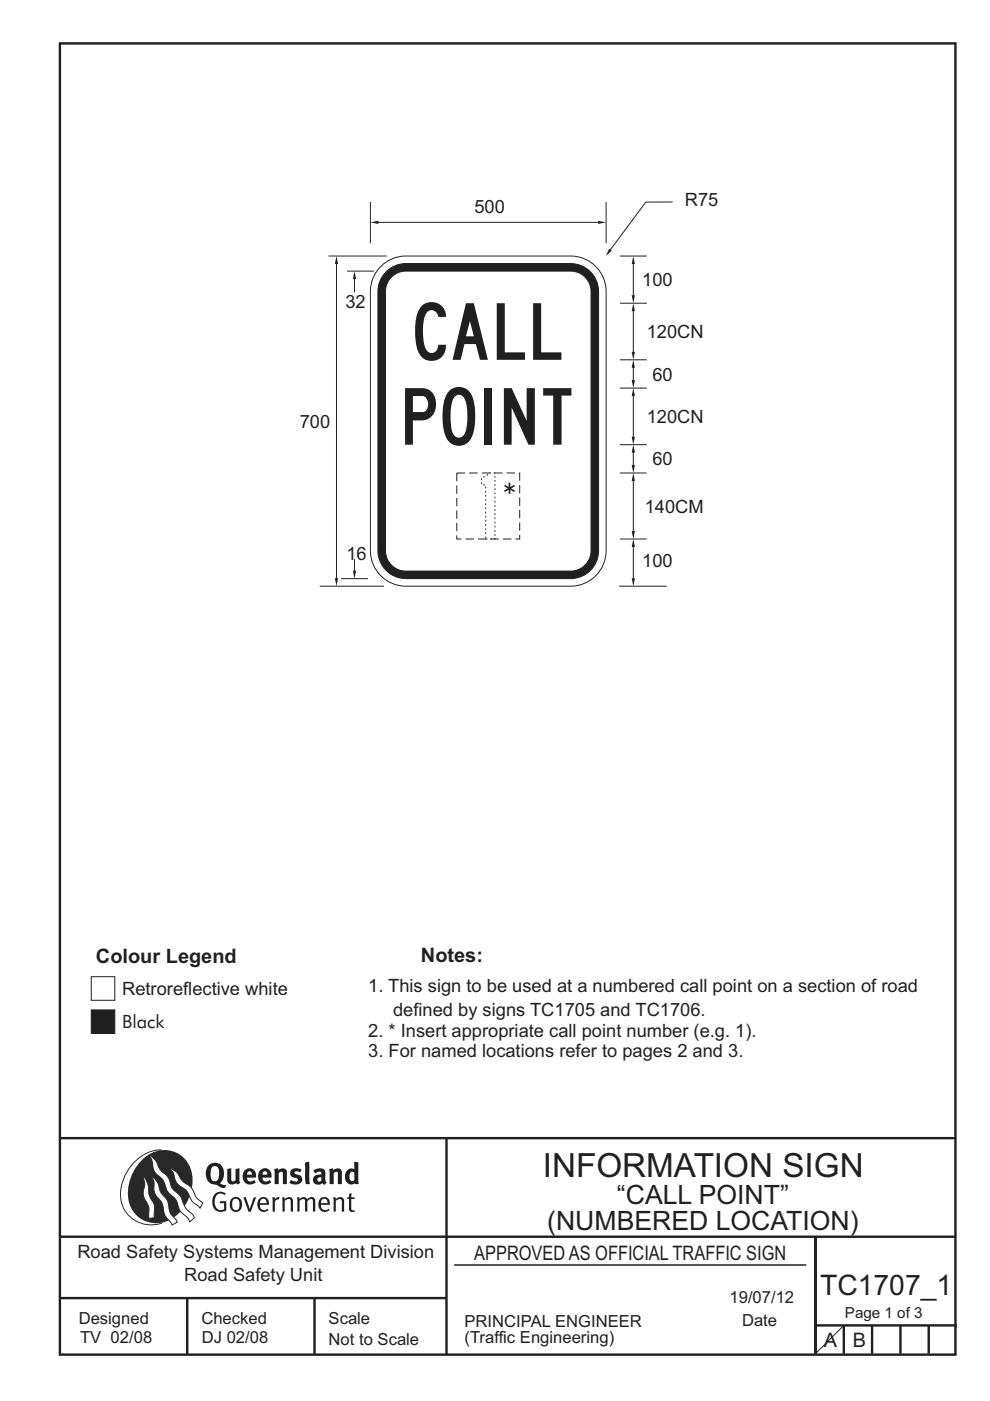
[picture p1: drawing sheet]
<svg xmlns="http://www.w3.org/2000/svg" width="210mm" height="297mm" viewBox="0 0 210 297" stroke-linecap="round" stroke-linejoin="round" font-family="sans-serif">
<g fill="none" stroke="#231f20" stroke-width=".51">
<path d="M12.7 9.2h190v278h-190zM12.7 241.3h189.9M94.7 241.4v45.8M12.7 262.2h190.1M12.7 275.2h82M39.7 275.2v12M66.7 275.2v12M173 262.2v24.8M173 281h30M179 281v6M185 281v6M191 281v6"/>
<path d="M197 281v6"/>
</g>
<path d="M96.4 268.2h74.6" fill="none" stroke="#231f20" stroke-width=".21"/>
<path d="M34.2 243.8a9.4 9.4 0 0 0-8.6 8.6 6.5 6.5 0 0 0 8.8 6.9" fill="none" stroke="#2b2824" stroke-width=".21"/>
<path d="M30.2 245.8a6.1 6.1 0 0 1 6.8-1.6 6.1 6.1 0 0 1 3.8 5.8 9.5 9.5 0 0 1-5.9 9.1 6 6 0 0 1-7.8-6.3 10.3 10.3 0 0 1 3.1-7z" fill-rule="evenodd" fill="#2b2824"/>
<g fill="#fff" stroke="#2b2824" stroke-width=".21">
<path d="M30.4 249.4a1.47 1.47 0 0 1 .8 1.2l.3 1.5a4.1 4.1 0 0 0 1.1 3l.2 1v2.1l-1.2 .1-.1-.9a3.9 3.9 0 0 0-.9-3.4 5.1 5.1 0 0 1 .1-2.8z" fill-rule="evenodd"/>
<path d="M36 247.7l.6 .3a4.2 4.2 0 0 1 1.9 2.2l1.1 .8a3.2 3.2 0 0 1 1.7 2.3l.6 .9 1.1 .9-.6 1-.4-.5a3.8 3.8 0 0 1-2-2.5 4.6 4.6 0 0 0-2-1.8 5.1 5.1 0 0 1-1.3-2.7z" fill-rule="evenodd"/>
<path d="M31.6 245a3.4 3.4 0 0 1 2.1 2.5l.7 1a3.3 3.3 0 0 1 1.7 2.5 5.2 5.2 0 0 0 2.1 2.5l.4 .7a5.2 5.2 0 0 0 2.3 3.3l.3 .7-.9 .9a3.2 3.2 0 0 0-1.6-1.9l-.7-.8a4.6 4.6 0 0 0-2.1-3.4 4 4 0 0 1-1.1-2.4 4 4 0 0 0-1.6-1.6 3.6 3.6 0 0 1-.9-2.7z" fill-rule="evenodd"/>
<path d="M32.2 249.5a1.2 1.2 0 0 1 1 .8l.4 .9a4.4 4.4 0 0 0 1.8 3.1l.3 .9a3.9 3.9 0 0 0 1.6 3.3l.3 .6-1.1 .6a3.5 3.5 0 0 0-1.3-1.7l-.3-.5a5.9 5.9 0 0 0-1-3.1 3.6 3.6 0 0 1-1.2-3.6z" fill-rule="evenodd"/>
</g>
<g fill="#231f20">
<path d="M45.6 253.1a1.74 1.74 0 0 1 2.3 0l-.2 .3a1.25 1.25 0 0 0-1.4-.2 1.25 1.25 0 0 0-.7 1.2 1.74 1.74 0 0 0 1.2 2.2l.7-.2v-1.3h-.8l-.1-.4h1.4v1.9a1.92 1.92 0 0 1-2.2 .1 1.92 1.92 0 0 1-.8-2.1l.3-1.1z" fill-rule="evenodd"/>
<path d="M49.4 254.5a.84 .84 0 0 1 1-.2 .84 .84 0 0 1 .4 1 .84 .84 0 0 1-.3 1.1 .84 .84 0 0 1-1-.1 2.32 2.32 0 0 1-.1-1.8zM49.1 254.2a1.93 1.93 0 0 0 .4 2.7 1.47 1.47 0 0 0 1.6-.5 1.47 1.47 0 0 0 .2-1.6 1.27 1.27 0 0 0-.9-1 1.27 1.27 0 0 0-1.3 .4z" fill-rule="evenodd"/>
<path d="M51.6 253.9l.5-.1 .9 2.6 .8-2.5h.5l-1.1 3h-.5z" fill-rule="evenodd"/>
<path d="M55.5 254.2a.72 .72 0 0 1 .8 .1 .72 .72 0 0 1 .2 .8h-1.4zM55.2 254a1.74 1.74 0 0 0 .6 3l1.1-.3 .1-.1-.2-.3a.96 .96 0 0 1-1.1 .2 .96 .96 0 0 1-.6-1h1.9a1.25 1.25 0 0 0-.4-1.4 1.25 1.25 0 0 0-1.4-.1z" fill-rule="evenodd"/>
<path d="M57.7 253.9l.5-.1 .1 .5 .5-.4 .5-.1-.2 .5a.67 .67 0 0 0-.8 .7v1.9h-.5z" fill-rule="evenodd"/>
<path d="M59.8 253.9l.5-.1 .1 .4a.93 .93 0 0 1 1-.4 .93 .93 0 0 1 .7 .8v2.3h-.4l-.1-2.5a.83 .83 0 0 0-1.2 .2v2.3h-.5z" fill-rule="evenodd"/>
<path d="M63 253.9l.4-.1 .2 .4a.87 .87 0 0 1 .8-.4 .87 .87 0 0 1 .7 .5l.1-.1a.89 .89 0 0 1 1-.4 .89 .89 0 0 1 .7 .8v2.3h-.5l-.1-2.6a.87 .87 0 0 0-1.1 .4v2.2h-.5l-.1-2.5a.8 .8 0 0 0-1.1 .2v2.3h-.4z" fill-rule="evenodd"/>
<path d="M68.4 254.2a.72 .72 0 0 1 .8 .1 .72 .72 0 0 1 .3 .8h-1.4zM68.1 254a1.74 1.74 0 0 0 .6 3l1.1-.3 .1-.1-.2-.3a.96 .96 0 0 1-1.1 .2 .96 .96 0 0 1-.5-1h1.9a1.25 1.25 0 0 0-.4-1.4 1.25 1.25 0 0 0-1.5-.1z" fill-rule="evenodd"/>
<path d="M70.6 253.9l.5-.1 .2 .4a.93 .93 0 0 1 1-.4 .93 .93 0 0 1 .7 .8v2.3h-.5l-.1-2.5a.83 .83 0 0 0-1.2 .2v2.3h-.4z" fill-rule="evenodd"/>
<path d="M74.1 253.1l.5-.1-.1 .9h.8l-.2 .3h-.6v2.2l.2 .2h.5v.3a.76 .76 0 0 1-1.2-.6v-2.1h-.4v-.3h.4z" fill-rule="evenodd"/>
<path d="M45.1 247.4l.4-.2a.95 .95 0 0 1 1 1.3v.4a1.13 1.13 0 0 1-1 1.5 1.39 1.39 0 0 1-.8-1.8l.1-.9zM44.4 246.9a2.61 2.61 0 0 0 .6 4.1l1 .3a1.66 1.66 0 0 0 1.7 .5l.3-.6h-.7l-.7-.3a2.7 2.7 0 0 0-.1-4.2 1.97 1.97 0 0 0-2.1 .2z" fill-rule="evenodd"/>
<path d="M48.2 247.8l.9-.1v2.5l.4 .3 .5-.3v-2.3l.8-.2v2.5l.2 .6-.6 .3-.3-.3a1.12 1.12 0 0 1-1.2 .2 1.12 1.12 0 0 1-.7-1z" fill-rule="evenodd"/>
<path d="M52.7 248.4h.5l.2 .7h-1zM51.8 248.3a1.74 1.74 0 0 0 .1 2.4 1.74 1.74 0 0 0 2.4 0l-.4-.5a.85 .85 0 0 1-.9 .3 .85 .85 0 0 1-.6-.8h1.9a1.47 1.47 0 0 0-.7-1.8 1.47 1.47 0 0 0-1.8 .4z" fill-rule="evenodd"/>
<path d="M55.9 248.4h.5l.3 .7h-1zM55.1 248.3a1.74 1.74 0 0 0 .1 2.4 1.74 1.74 0 0 0 2.3 0l-.3-.5a.85 .85 0 0 1-.9 .3 .85 .85 0 0 1-.6-.8h1.9a1.47 1.47 0 0 0-.7-1.8 1.47 1.47 0 0 0-1.8 .4z" fill-rule="evenodd"/>
<path d="M58.1 247.9l.8-.2 .2 .4a.99 .99 0 0 1 1.1-.4 .99 .99 0 0 1 .6 1v2.4h-.8v-2.5a.56 .56 0 0 0-.9 .1v2.4h-.9z" fill-rule="evenodd"/>
<path d="M61.7 248.1a1.97 1.97 0 0 1 2.3-.1l-.4 .5a.7 .7 0 0 0-1.1 .2l.4 .3a1.06 1.06 0 0 1 1.2 .9 1.06 1.06 0 0 1-.9 1.2 2.32 2.32 0 0 1-1.8-.3l.3-.6h.1a.86 .86 0 0 0 1.4 0 .85 .85 0 0 0-.9-.5 .94 .94 0 0 1-.6-1.6z" fill-rule="evenodd"/>
<path d="M67.4 249.8l.7-.2v.7l-.6 .2-.2-.4zM66.5 248.2l.4 .5a1.1 1.1 0 0 1 1.2-.2l.1 .5a1.27 1.27 0 0 0-1.4 .3 1.27 1.27 0 0 0-.3 1.3 1.24 1.24 0 0 0 1.9 .2l.4 .4 .5-.5a1.3 1.3 0 0 1-.3-1.4 1.22 1.22 0 0 0-.4-1.4 2.31 2.31 0 0 0-2.1 .3z" fill-rule="evenodd"/>
<path d="M69.8 247.9l.8-.2 .1 .4a.99 .99 0 0 1 1.1-.4 .99 .99 0 0 1 .7 1v2.4h-.8l-.1-2.5a.56 .56 0 0 0-.8 .1v2.4h-.9z" fill-rule="evenodd"/>
<path d="M74.4 248.5l.3-.1 .5 .2v1.6l-.7 .2a1.49 1.49 0 0 1-.1-1.9zM75.1 246.3l.1 1.6a1.43 1.43 0 0 0-1.5 .2 1.43 1.43 0 0 0-.5 1.5 1.33 1.33 0 0 0 .6 1.3 1.33 1.33 0 0 0 1.5 0v.2h.8l-.1-4.7z" fill-rule="evenodd"/>
<path d="M64.7 246.5l.9-.2 .1 4.8-.8-.1-.2-1.1z" fill-rule="evenodd"/>
</g>
<path d="M179 281l-6 6" fill="none" stroke="#231f20" stroke-width=".21"/>
<path d="M19.4 214.1h5v5h-5z" fill-rule="evenodd" fill="#231f20" stroke="#231f20" stroke-width=".21"/>
<path d="M19.4 207.1h5v5h-5z" fill-rule="evenodd" fill="#fff" stroke="#231f20" stroke-width=".21"/>
<path d="M113.5 95.1l2.1 1.3M114.6 94.5v2.4M115.6 95.1l-2.1 1.3" fill="none" stroke="#231f20" stroke-width=".35"/>
<path d="M134.3 115.8v6.9M131.3 124.3h10.1" fill="none" stroke="#231f20" stroke-width=".21"/>
<g fill="#231f20">
<path d="M134 122.6h.7l-.4 1.7z"/>
<path d="M134.3 114.3l.4 1.7h-.7z"/>
</g>
<path d="M103.6 112.7v-10.9" fill="none" stroke="#231f20" stroke-width=".21" stroke-dasharray=".9 .9" stroke-linecap="butt"/>
<g fill="#231f20">
<path d="M103.2 112.6h.7l-.3 1.7z"/>
<path d="M103.6 100.3l.3 1.7h-.7z"/>
</g>
<path d="M131.5 94.3h5.7M134.3 95.8v2.9M131.5 114.3h5.7" fill="none" stroke="#231f20" stroke-width=".21"/>
<g fill="#231f20">
<path d="M134 98.6h.7l-.4 1.7z"/>
<path d="M134.3 94.3l.4 1.7h-.7z"/>
</g>
<path d="M134.3 83.8v8.9" fill="none" stroke="#231f20" stroke-width=".21"/>
<g fill="#231f20">
<path d="M134 92.6h.7l-.4 1.7z"/>
<path d="M134.3 82.3l.4 1.7h-.7z"/>
</g>
<path d="M80.1 47.1h46.9" fill="none" stroke="#231f20" stroke-width=".21"/>
<g fill="#231f20">
<path d="M126.9 46.8l1.7 .3-1.7 .4z"/>
<path d="M78.6 47.1l1.7-.3v.7z"/>
</g>
<path d="M69.7 54.3h12.3M73.6 57.5h5.7M128.6 42.8v8.8M131.5 64.3h5.7M131.5 76.3h5.7M134.3 77.8v2.9M131.5 82.3h5.7M131.5 100.3h5.7M67.8 124.3h13.6" fill="none" stroke="#231f20" stroke-width=".21"/>
<g fill="#231f20">
<path d="M134.3 76.3l.4 1.7h-.7z"/>
<path d="M134 80.6h.7l-.4 1.7z"/>
</g>
<path d="M134.3 65.8v8.9" fill="none" stroke="#231f20" stroke-width=".21"/>
<g fill="#231f20">
<path d="M134 74.6h.7l-.4 1.7z"/>
<path d="M134.3 64.3l.4 1.7h-.7z"/>
</g>
<path d="M134.3 55.8v6.9" fill="none" stroke="#231f20" stroke-width=".21"/>
<g fill="#231f20">
<path d="M134 62.6h.7l-.4 1.7z"/>
<path d="M134.3 54.3l.4 1.7h-.7z"/>
</g>
<path d="M142.7 42.8h-5.7l-7.6 10.2" fill="none" stroke="#231f20" stroke-width=".21"/>
<path d="M129.2 52.7l.6 .4-1.3 1.2z" fill="#231f20"/>
<path d="M131.5 54.3h5.7" fill="none" stroke="#231f20" stroke-width=".21"/>
<path d="M80.4 56.9a7.5 7.5 0 0 1 5.7-2.6h35a7.5 7.5 0 0 1 7.5 7.5v55a7.5 7.5 0 0 1-7.5 7.5h-35a7.5 7.5 0 0 1-7.5-7.5v-55a7.5 7.5 0 0 1 1.8-4.9z" fill-rule="evenodd" fill="#fff" stroke="#231f20" stroke-width=".21"/>
<path d="M81.9 57.6a5.9 5.9 0 0 1 4.2-1.7h35a5.9 5.9 0 0 1 5.9 5.9v55a5.9 5.9 0 0 1-5.9 5.9h-35a5.9 5.9 0 0 1-5.9-5.9v-55a5.9 5.9 0 0 1 1.7-4.2z" fill-rule="evenodd" fill="#231f20" stroke="#231f20" stroke-width=".21"/>
<path d="M82.8 59a4.3 4.3 0 0 1 3.3-1.5h35a4.3 4.3 0 0 1 4.3 4.3v55a4.3 4.3 0 0 1-4.3 4.3h-35a4.3 4.3 0 0 1-4.3-4.3v-55a4.3 4.3 0 0 1 1-2.8z" fill-rule="evenodd" fill="#fff" stroke="#231f20" stroke-width=".21"/>
<path d="M134.3 101.8v10.9" fill="none" stroke="#231f20" stroke-width=".21"/>
<g fill="#231f20">
<path d="M134.3 100.3l.4 1.7h-.7z"/>
<path d="M134 112.6h.7l-.4 1.7z"/>
</g>
<path d="M75.2 59v3M78.6 42.8v8.8M72.3 122.7h5.7" fill="none" stroke="#231f20" stroke-width=".21"/>
<path d="M75.2 57.5l.3 1.7h-.7z" fill="#231f20"/>
<path d="M75.2 118.6v2.5" fill="none" stroke="#231f20" stroke-width=".21"/>
<path d="M74.8 121h.7l-.3 1.7z" fill="#231f20"/>
<path d="M71.4 55.8v66.9" fill="none" stroke="#231f20" stroke-width=".21"/>
<g fill="#231f20">
<path d="M71 122.6h.7l-.3 1.7z"/>
<path d="M71.4 54.3l.3 1.7h-.7z"/>
</g>
<path d="M96.9 100.3h13.3v14h-13.3z" fill="none" stroke="#231f20" stroke-width=".21" stroke-dasharray="1.8 .9" stroke-linecap="butt"/>
<path d="M107 102.9l2.1 1.3M108.1 102.3v2.4M109.1 102.9l-2.1 1.3" fill="none" stroke="#231f20" stroke-width=".35"/>
<text font-size="14" fill="#fff" x="102.1" y="114.3">1</text>
<g font-size="12" fill="#231f20">
<text x="88" y="76.3">CALL</text>
<text x="85.9" y="94.3">POINT</text>
</g>
<text font-size="7.1" fill="#231f20" x="115.1" y="249.4">INFORMATION SIGN</text>
<text font-size="6" fill="#231f20" x="174" y="274.6">TC1707_1</text>
<g font-size="5.6" fill="#231f20">
<text x="130.9" y="255.2">“CALL POINT”</text>
<text x="116.1" y="260.8">(NUMBERED LOCATION)</text>
</g>
<g font-size="4.2" fill="#231f20">
<text x="89.3" y="203.9">Notes:</text>
<text x="20.4" y="204.1">Colour Legend</text>
<text x="100.6" y="267.2">APPROVED AS OFFICIAL TRAFFIC SIGN</text>
<text x="174.7" y="285.6">A</text>
<text x="180.9" y="285.6">B</text>
</g>
<g font-size="3.9" fill="#231f20">
<text x="100.6" y="45.2">500</text>
<text x="145.3" y="43.6">R75</text>
<text x="73.3" y="65.4">32</text>
<text x="136.2" y="60.6">100</text>
<text x="137.2" y="71.7">120CN</text>
<text x="138.4" y="80.7">60</text>
<text x="137.2" y="89.7">120CN</text>
<text x="63.6" y="90.6">700</text>
<text x="138.4" y="98.7">60</text>
<text x="136.7" y="108.8">140CM</text>
<text x="73.5" y="118.7">16</text>
<text x="136.2" y="120.3">100</text>
<text x="25.9" y="211">Retroreflective white</text>
<text x="78.1" y="210.3">1. This sign to be used at a numbered call point on a section of road</text>
<text x="83.4" y="215.5">defined by signs TC1705 and TC1706.</text>
<text x="25.9" y="218.1">Black</text>
<text x="78.1" y="219.8">2. * Insert appropriate call point number (e.g. 1).</text>
<text x="78.1" y="224.1">3. For named locations refer to pages 2 and 3.</text>
<text x="16.4" y="266.8">Road Safety Systems Management Division</text>
<text x="39.1" y="271.6">Road Safety Unit</text>
</g>
<g font-size="3.5" fill="#231f20">
<text x="16.7" y="280.7">Designed</text>
<text x="42.7" y="280.7">Checked</text>
<text x="69.7" y="280.7">Scale</text>
<text x="98.5" y="281.4">PRINCIPAL ENGINEER</text>
<text x="154.7" y="276.2">19/07/12</text>
<text x="157.4" y="281.2">Date</text>
<text x="17" y="284.8">TV 02/08</text>
<text x="42.8" y="284.8">DJ 02/08</text>
<text x="69.7" y="285.2">Not to Scale</text>
<text x="98.5" y="284.8">(Traffic Engineering)</text>
</g>
<text font-size="3.2" fill="#231f20" x="179.2" y="279.5">Page 1 of 3</text>
</svg>
